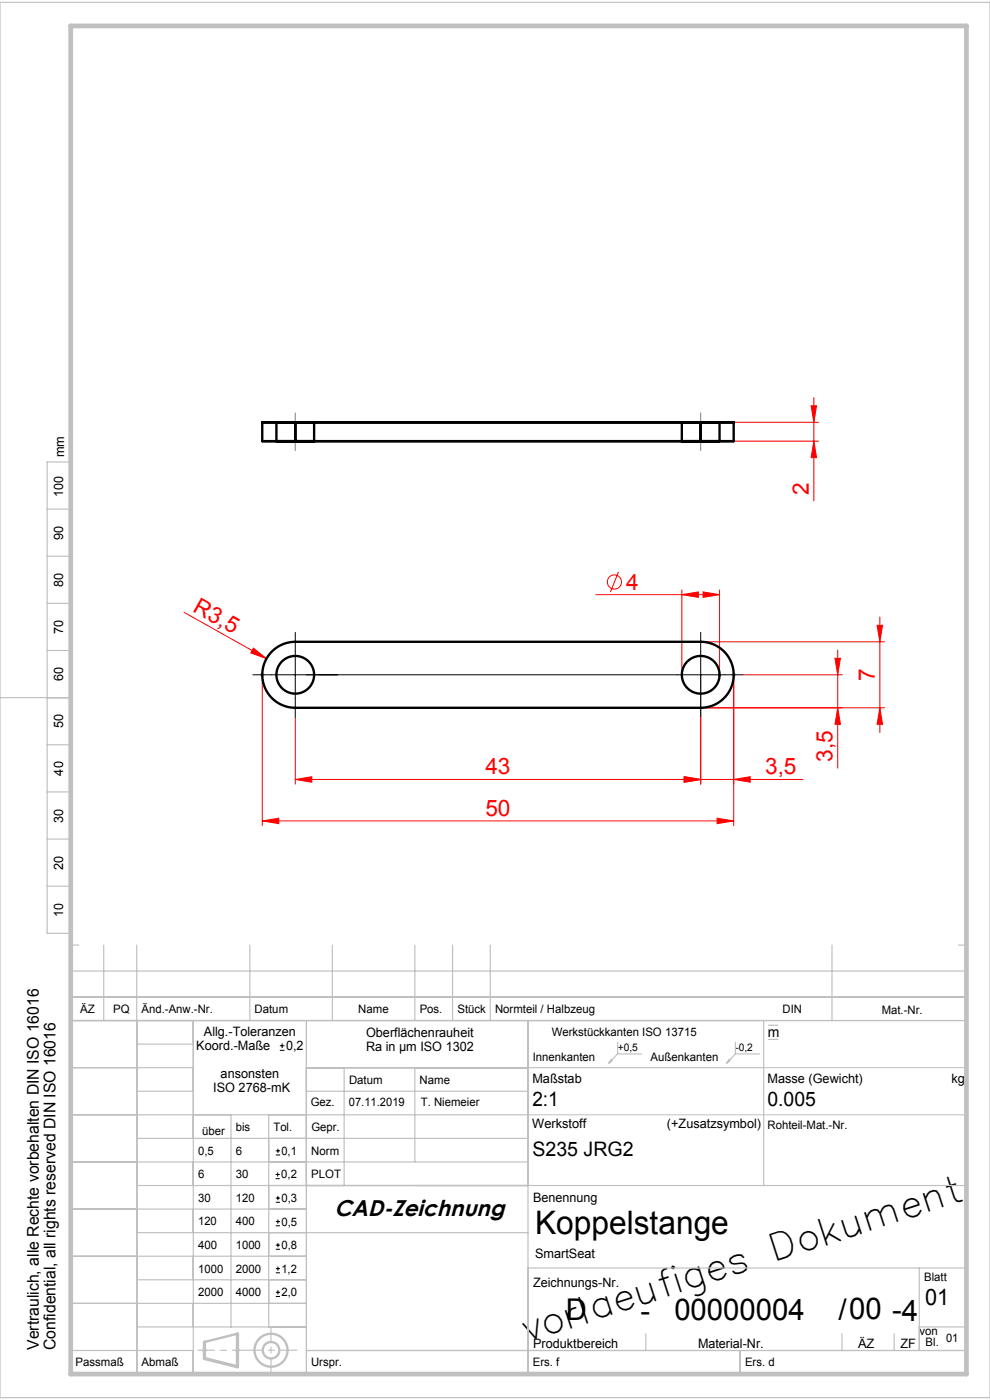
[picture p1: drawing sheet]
<svg xmlns="http://www.w3.org/2000/svg" width="210mm" height="297mm" viewBox="0 0 210 297" stroke-linecap="round" stroke-linejoin="round" font-family="sans-serif">
<g fill="none" stroke="#f00" stroke-width=".21">
<path d="M155.6 93.6h18M155.6 89.6h18M172.1 86.1h1.1l-.6 3.5zM172.6 84.3v22M172.6 93.6l.6 3.5h-1.1zM39 129.9l17.5 9.8M53.8 137.5l2.7 2.2-3.3-1.2zM126.4 126.2h26.2M131.2 121.3l-1.7 4.3M144.6 126.2l3.5-.6v1.1zM144.6 125.2v18M148.6 136.2h39"/>
<path d="M149.1 125.6l3.5 .6-3.5 .5zM152.6 125.2v18M177.1 139.7h1.2l-.6 3.5zM177.7 137.9v25M186.1 132.7h1.1l-.6 3.5zM186.6 130.9v24.5M55.6 143.2v32M62.6 152.2v14.2M148.6 143.2v23.2M148.6 150.2h39M155.6 143.2v32M157.6 143.2h21.1"/>
<path d="M177.7 150.2l.6 3.5h-1.2zM186.6 150.2l.6 3.5h-1.1zM55.6 174.2l3.5-.6v1.1zM55.6 174.2h100M62.6 165.4l3.5-.6v1.1zM145.1 164.8l3.5 .6-3.5 .5zM152.1 173.6l3.5 .6-3.5 .5zM155.6 165.4l3.5-.6v1.1zM170.3 165.4h-107.7"/>
<circle cx="130.3" cy="123.5" r="1.5"/>
</g>
<g fill="none" stroke="#000" stroke-width=".21">
<path d="M62.6 134.2v18M148.6 134.2v18M53.6 143.2h104M59.4 222.8h.9M59.4 221.8h.9M59.8 221.4v.9M58.5 250h.8M58.5 249.2h.8M58.5 259.2h.9M58.5 255.1h.9M58.5 254.2h.9M58.5 245h.9"/>
<path d="M58.5 244.1h.9M58.9 248.7v.9M58.9 253.7v.9M58.9 258.7v.9M58.9 243.7v.9M58.5 265h.9M58.5 264.1h.9M58.5 260h.9M58.5 275h.9M58.5 274.2h.9M58.5 270h.9M58.5 269.1h.9"/>
<path d="M58.9 263.7v.9M58.9 273.7v.9M58.9 268.7v.9"/>
</g>
<path d="M112 236.5h93M162 226.5h43M42.9 286.4h1M43 286.1l.7 .7M43.4 285.9v1M43.7 286.1l-.7 .7M49.9 286.4h1M50 286.1l.7 .7M50.4 285.9v1M50.7 286.1l-.7 .7" fill="none" stroke="#c0c0c0" stroke-width=".21"/>
<g fill="none" stroke="#c0c0c0" stroke-width=".25">
<path d="M0 .5h210v296h-210zM10 98h5v100h-5zM10 108h5M10 118h5M10 128h5M10 138h5M0 148h15M10 158h5M55.1 143.2h1M55.3 142.8l.7 .7M55.6 142.7v1M56 142.8l-.7 .7"/>
<path d="M155.1 143.2h1M155.3 142.8l.7 .7M155.6 142.7v1M156 142.8l-.7 .7M10 168h5M10 178h5M10 188h5M15 198.5v93h190v-85.5h-190M15 216.5h190M15 211.5h190M15 200.5h1.7M22 200.5v16"/>
<path d="M29 200.5v91M41 216.5v75M53 200.5v16M65 216.5v75M70.5 200.5v16M88 200.5v16M96 200.5v16M104 200.5v16M112 216.5v75M162 216.5v35M163 217.5h2M176.5 200.5v16"/>
<path d="M203.3 200.5h1.7M15 226.5h26M15 236.5h97M29 221.5h12M29 231.5h12M49 236.5v45M57 236.5v45M65 226.5h97M65 231.5h47M73 226.5v25M88 226.5v20M129.6 224.9l.2 .2-.6 .4z"/>
<path d="M131 221.1v2.5M131 223.6h5.1M131 223.6l-1.8 1.9M154.6 224.9l.2 .2-.6 .4zM156 223.6h5.1M156 221.1v2.5M156 223.6l-1.8 1.9M163 220.5h2M15 246.5h97M15 256.5h50M29 251.5h176M29 241.5h83"/>
<path d="M15 266.5h50M15 276.5h50M29 261.5h83M29 271.5h36M112 269h93M195 269v17.5M15 286.5h26M29 281.5h36M65 286.5h140M137 283v3.5M157 286.5v5M178.6 283v3.5"/>
<path d="M189.7 283v3.5M195 281.5h10"/>
</g>
<g fill="none" stroke="#c0c0c0" stroke-width=".5">
<path d="M50.4 282.9l-7 1.8"/>
<circle cx="57.5" cy="286.4" r="3.5"/>
<circle cx="57.5" cy="286.4" r="1.75"/>
</g>
<path d="M62.6 87.6v8M148.6 87.6v8" fill="none" stroke="#808080" stroke-width=".21" stroke-dasharray="15.2 1.3 1.3 1.3" stroke-dashoffset="13.1"/>
<path d="M57.5 291v-9.2" fill="none" stroke="#c0c0c0" stroke-width=".25" stroke-dasharray="6.3 1.3 1.3 1.3" stroke-dashoffset="3.7"/>
<path d="M42 286.4h21" fill="none" stroke="#c0c0c0" stroke-width=".25" stroke-dasharray="6.3 1.3 1.3 1.3" stroke-dashoffset="2.8"/>
<path d="M50.4 282.9v7l-7-1.7v-3.5" fill="none" stroke="#c0c0c0" stroke-width=".7"/>
<path d="M15 5.5h190v286h-190z" fill="none" stroke="#c0c0c0" stroke-width="1"/>
<g fill="#f00">
<path d="M53.8 137.5l2.7 2.2-3.3-1.2z"/>
<path d="M155.6 165.4l3.5-.6v1.1zM145.1 164.8l3.5 .6-3.5 .5z"/>
<path d="M55.6 174.2l3.5-.6v1.1zM152.1 173.6l3.5 .6-3.5 .5z"/>
<path d="M62.6 165.4l3.5-.6v1.1zM145.1 164.8l3.5 .6-3.5 .5zM144.6 126.2l3.5-.6v1.1zM149.1 125.6l3.5 .6-3.5 .5z"/>
<path d="M177.7 150.2l.6 3.5h-1.2zM177.1 139.7h1.2l-.6 3.5zM172.6 93.6l.6 3.5h-1.1zM172.1 86.1h1.1l-.6 3.5z"/>
<path d="M186.1 132.7h1.1l-.6 3.5zM186.6 150.2l.6 3.5h-1.1z"/>
</g>
<g fill="none" stroke="#000" stroke-width=".5">
<path d="M55.6 89.6v4M55.6 89.6h7zM55.6 93.6h7zM58.6 89.6v4M58.6 89.6h8zM58.6 93.6h8zM62.6 89.6h86M62.6 93.6h86M62.6 89.6v4M66.6 89.6v4M144.6 89.6v4M144.6 89.6h8z"/>
<path d="M144.6 93.6h8zM148.6 89.6h7zM148.6 93.6h7zM148.6 89.6v4M152.6 89.6v4M155.6 89.6v4M57.8 138.1a7 7 0 0 1 4.8-1.9h86a7 7 0 0 1 7 7 7 7 0 0 1-7 7h-86a7 7 0 0 1-6.5-4.4 7 7 0 0 1 1.7-7.7z"/>
<circle cx="62.6" cy="143.2" r="4"/>
<circle cx="148.6" cy="143.2" r="4"/>
</g>
<text font-size="7.8" x="112.2" y="284.6" transform="rotate(-18 112.2 284.6)">vorlaeufiges Dokument</text>
<text font-size="6.9" x="113.5" y="261.7">Koppelstange</text>
<g font-size="6.3">
<text x="120" y="279.9">D</text>
<text x="135.8" y="280.2">-</text>
<text x="143" y="279.9">00000004</text>
<text x="177.8" y="280">/00 -4</text>
</g>
<g font-size="4.8" fill="#f00">
<text x="171.6" y="104.9" transform="rotate(-90 171.6 104.9)">2</text>
<text x="132.8" y="125.1">4</text>
<text x="40.7" y="129.6" transform="rotate(29 40.7 129.6)">R3,5</text>
<text x="185.6" y="144.5" transform="rotate(-90 185.6 144.5)">7</text>
<text x="176.6" y="161.6" transform="rotate(-90 176.6 161.6)">3,5</text>
<text x="103" y="164.3">43</text>
<text x="162.3" y="164.3">3,5</text>
<text x="103" y="173.1">50</text>
</g>
<g font-size="4.8">
<text x="70.9" y="257.9">CAD-Zeichnung</text>
<text x="196.2" y="276.8">01</text>
</g>
<g font-size="4.2">
<text x="112.9" y="234.7">2:1</text>
<text x="162.8" y="234.6">0.005</text>
<text x="112.9" y="245.1">S235 JRG2</text>
</g>
<g font-size="3.4">
<text x="8.3" y="286.4" transform="rotate(-90 8.3 286.4)">Vertraulich, alle Rechte vorbehalten DIN ISO 16016</text>
<text x="11.8" y="286.4" transform="rotate(-90 11.8 286.4)">Confidential, all rights reserved DIN ISO 16016</text>
</g>
<text font-size="3" x="162.9" y="220">m</text>
<g font-size="2.7">
<text x="13.6" y="97" transform="rotate(-90 13.6 97)">mm</text>
<text x="13.4" y="105.5" transform="rotate(-90 13.4 105.5)">100</text>
<text x="13.4" y="114.5" transform="rotate(-90 13.4 114.5)">90</text>
<text x="13.4" y="124.5" transform="rotate(-90 13.4 124.5)">80</text>
<text x="13.4" y="134.5" transform="rotate(-90 13.4 134.5)">70</text>
<text x="13.4" y="144.5" transform="rotate(-90 13.4 144.5)">60</text>
<text x="13.4" y="154.5" transform="rotate(-90 13.4 154.5)">50</text>
<text x="13.4" y="164.5" transform="rotate(-90 13.4 164.5)">40</text>
<text x="13.4" y="174.5" transform="rotate(-90 13.4 174.5)">30</text>
<text x="13.4" y="184.5" transform="rotate(-90 13.4 184.5)">20</text>
<text x="13.4" y="194.5" transform="rotate(-90 13.4 194.5)">10</text>
<text x="43.3" y="219.8">Allg.-Toleranzen</text>
<text x="77.7" y="219.9">Oberflächenrauheit</text>
<text x="41.6" y="222.8">Koord.-Maße</text>
<text x="60.7" y="222.8">0,2</text>
<text x="77.6" y="222.9">Ra in µm ISO 1302</text>
<text x="45.2" y="231.8">ISO 2768-mK</text>
<text x="46.8" y="228.8">ansonsten</text>
<text x="112.9" y="229.8">Maßstab</text>
<text x="162.8" y="229.8">Masse (Gewicht)</text>
<text x="201.8" y="229.7">kg</text>
<text x="112.9" y="239.4">Werkstoff</text>
<text x="141.5" y="239.4">(+Zusatzsymbol)</text>
<text x="113.1" y="255">Benennung</text>
<text x="113.5" y="266.8">SmartSeat</text>
<text x="113.1" y="272.9">Zeichnungs-Nr.</text>
<text x="113.1" y="286">Produktbereich</text>
<text x="148.1" y="285.9">Material-Nr.</text>
<text x="182" y="285.9">ÄZ</text>
<text x="191" y="285.9">ZF</text>
</g>
<g font-size="2.5">
<text x="17" y="215">ÄZ</text>
<text x="24" y="215">PQ</text>
<text x="30" y="215">Änd.-Anw.-Nr.</text>
<text x="54" y="215">Datum</text>
<text x="76" y="215">Name</text>
<text x="89" y="215">Pos.</text>
<text x="97" y="215">Stück</text>
<text x="105" y="215">Normteil / Halbzeug</text>
<text x="166" y="215">DIN</text>
<text x="187" y="215">Mat.-Nr.</text>
<text x="117" y="219.8">Werkstückkanten ISO 13715</text>
<text x="113" y="225">Innenkanten</text>
<text x="138" y="225">Außenkanten</text>
<text x="74" y="230">Datum</text>
<text x="89" y="230">Name</text>
<text x="50" y="240">bis</text>
<text x="58" y="240">Tol.</text>
<text x="65.9" y="234.7">Gez.</text>
<text x="66" y="240">Gepr.</text>
<text x="74" y="234.7">07.11.2019</text>
<text x="89.3" y="234.7">T. Niemeier</text>
<text x="162.8" y="239.4">Rohteil-Mat.-Nr.</text>
<text x="42" y="245">0,5</text>
<text x="42.9" y="240.8">über</text>
<text x="50.1" y="245">6</text>
<text x="59.7" y="245">0,1</text>
<text x="66" y="245">Norm</text>
<text x="42" y="250">6</text>
<text x="50" y="250">30</text>
<text x="59.7" y="250">0,2</text>
<text x="66" y="250">PLOT</text>
<text x="42" y="255">30</text>
<text x="50" y="255">120</text>
<text x="59.7" y="255">0,3</text>
<text x="42" y="260">120</text>
<text x="50" y="260">400</text>
<text x="59.7" y="260">0,5</text>
<text x="42.1" y="270">1000</text>
<text x="42.1" y="265">400</text>
<text x="50" y="270">2000</text>
<text x="50" y="265">1000</text>
<text x="59.7" y="265">0,8</text>
<text x="59.7" y="270">1,2</text>
<text x="42" y="275">2000</text>
<text x="50" y="275">4000</text>
<text x="59.7" y="275">2,0</text>
<text x="196" y="271.8">Blatt</text>
<text x="195" y="283.3">von</text>
<text x="196.3" y="285.6">Bl.</text>
<text x="200.7" y="284.7">01</text>
<text x="16" y="289.8">Passmaß</text>
<text x="30" y="289.8">Abmaß</text>
<text x="66" y="289.8">Urspr.</text>
<text x="113" y="289.8">Ers. f</text>
<text x="158" y="289.8">Ers. d</text>
</g>
<g font-size="2.2">
<text x="131" y="222.9">+0,5</text>
<text x="156" y="222.9">-0,2</text>
</g>
</svg>
